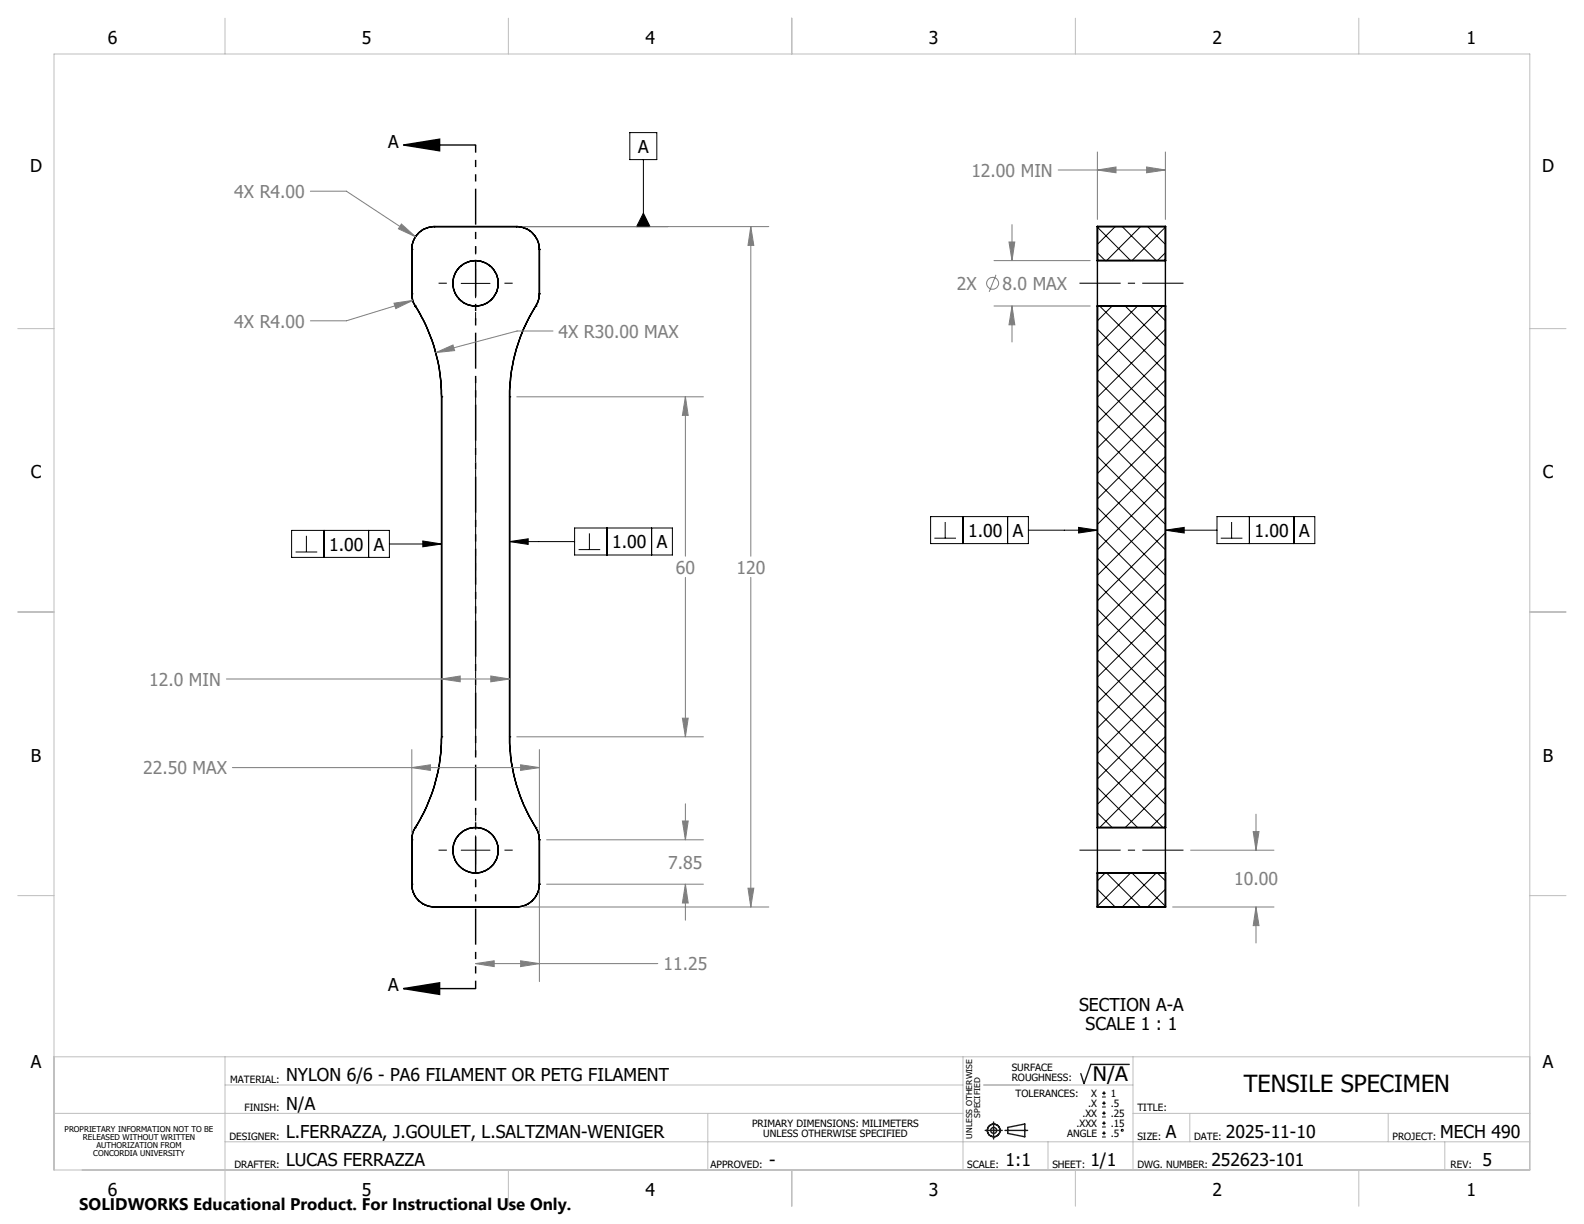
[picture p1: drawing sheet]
<svg xmlns="http://www.w3.org/2000/svg" width="279mm" height="216mm" viewBox="0 0 279 216" stroke-linecap="round" stroke-linejoin="round" font-family="sans-serif">
<g fill="none" stroke="#000" stroke-width=".25">
<path d="M71.2 25.6l6.3-1v2zM71.2 25.6h12.7M76.6 40a4 4 0 0 0-4 4M76.6 40h.1M76.6 40h14.5M91.1 40a4 4 0 0 1 4 4M91.1 40h.1M72.6 51.8l.2 1.2 .4 1M72.6 44h.1M72.6 51.8h.1M72.6 44v7.8M73.2 54a30 30 0 0 1 4.7 16"/>
<path d="M73.2 54h.1M94.5 54a29.6 29.6 0 0 0-4.6 16M94.5 54h.1M95.1 51.8l-.1 1.2-.5 1M95.1 44h.1M95.1 51.8h.1M95.1 44v7.8M193.6 46v8M205.6 46v8M77.9 70h.1M77.9 70v60M89.9 70h.1"/>
<path d="M89.9 70v60M77.9 130a30 30 0 0 1-4.7 16M77.9 130h.1M89.9 130a29.6 29.6 0 0 0 4.6 16M89.9 130h.1M72.6 156a4 4 0 0 0 4 4M72.6 156h.1M72.6 148.1h.1M72.6 148.1v7.9M73.2 146l-.4 1-.2 1.1M73.2 146h.1M76.6 160h.1"/>
<path d="M76.6 160h14.5M91.1 160h.1M94.5 146l.5 1.2 .1 .9M94.5 146h.1M95.1 156a4 4 0 0 1-4 4M95.1 156h.1M95.1 148.1h.1M95.1 148.1v7.9M193.6 146v8M205.6 146v8M71.2 174.4l6.3-1v2zM71.2 174.4h12.7"/>
<circle cx="83.9" cy="50" r="4"/>
<circle cx="83.9" cy="150" r="4"/>
</g>
<g fill="none" stroke="#000" stroke-width=".18">
<path d="M92.4 40h25.4M111.1 23.4h4.8v4.8h-4.8zM113.5 37.6l1.2 2.4h-2.4zM113.5 28.2v11.8M196.7 40l-3.1 3.1M197.9 40l6 6M201.2 40l-6 6M202.4 40l3.2 3.1M81.4 50h5M83.9 47.4v5.1M193.6 44.6l1.3 1.4M193.6 40.1l5.8 5.9"/>
<path d="M193.6 58.1l12 12M194 54l11.6 11.5M196.2 54l-2.6 2.6M198.5 54l7.1 7.1M200.7 54l-7.1 7.1M203 54l2.6 2.6M205.1 54l-11.5 11.5M205.6 40.1l-5.9 5.9M205.6 44.6l-1.4 1.4M205.6 58.1l-12 12M193.6 76l12 12M193.6 71.5l12 12"/>
<path d="M193.6 67l12 12M193.6 62.5l12 12M205.6 62.5l-12 12M205.6 67l-12 12M205.6 71.5l-12 12M205.6 76l-12 12M51.4 93.6h17.3v4.7h-17.3zM52.1 97.4h3.9M54 94.5v2.9M57.1 93.6v4.7M65 93.6v4.7M68.7 96h9.2"/>
<path d="M74.6 95.4l3.3 .6-3.3 .4zM89.9 95.5l3.3-.5v1zM89.9 95.5h11.5M101.4 93.1h17.2v4.8h-17.2zM102.1 96.9h3.8M104 94.1v2.8M107.1 93.1v4.8M114.9 93.1v4.8M164.1 91.1h17.3v4.8h-17.3zM164.8 94.9h3.8M166.7 92.1v2.8M169.9 91.1v4.8"/>
<path d="M177.7 91.1v4.8M181.4 93.5h12.2M190.3 93l3.3 .5-3.3 .5zM193.6 98.5l12 12M193.6 94l12 12M193.6 89.5l12 12M193.6 85l12 12M193.6 80.5l12 12M205.6 93.5l3.3-.5v1zM205.6 80.5l-12 12M205.6 85l-12 12M205.6 89.5l-12 12"/>
<path d="M205.6 94l-12 12M205.6 98.5l-12 12M205.6 93.5h9.1M214.7 91.1h17.2v4.8h-17.2zM215.3 94.9h3.8M217.2 92.1v2.8M220.4 91.1v4.8M228.2 91.1v4.8M193.6 116.4l12 12M193.6 111.9l12 12M193.6 107.5l12 12M193.6 102.9l12 12.1"/>
<path d="M205.6 102.9l-12 12.1M205.6 107.5l-12 12M205.6 111.9l-12 12M205.6 116.4l-12 12M193.6 138.9l7.1 7.1M193.6 134.4l11.5 11.6M193.6 129.9l12 12M193.6 125.4l12 12M193.6 120.9l12 12M205.6 120.9l-12 12M205.6 125.4l-12 12M205.6 129.9l-12 12"/>
<path d="M205.6 134.4l-11.6 11.6M205.6 138.9l-7.1 7.1M81.4 150h5M83.9 147.4v5.1M193.6 156.8l3.1 3.2M193.6 143.4l2.6 2.6M194.9 154l-1.3 1.4M195.2 154l6 6M199.4 154l-5.8 5.8M199.7 154l5.9 5.8M203.9 154l-6 6M204.2 154l1.4 1.4"/>
<path d="M205.6 143.4l-2.6 2.6M205.6 156.8l-3.2 3.2M194.4 193.5h.7M194.4 192.8h.7M194.4 195.3h.7M194.4 194.6h.7M194.4 197h.7M194.4 196.4h.7M194.4 198.8h.7M194.4 198.1h.7M194.4 199.9h.7M194.7 192.5v.7"/>
<path d="M194.7 194.2v.7M194.7 196v.7M194.7 197.8v.7M194.7 199.5v.7M194.4 200.6h.7"/>
<circle cx="197.9" cy="199.4" r=".17"/>
</g>
<path d="M193.6 40h12v6h-12zM193.6 54h12v92h-12zM193.6 154h12v6h-12z" fill="none" stroke="#000" stroke-width=".35"/>
<g fill="none" stroke="#808080" stroke-width=".18">
<path d="M54.8 33.7h6.3l12.2 8.1M70.8 39.5l2.5 2.3-3-1.4zM92.4 40h43.2M132.4 40l.6 3.3h-1.1zM132.4 40v58.1M178.5 39.6v6.4M186.7 30h18.9M193.6 30l3.2-.5v1zM193.6 26.8v11.9M202.2 29.5l3.4 .5-3.4 .5zM205.6 26.8v11.9M69.5 53.5l3.3-.5-3 1.4z"/>
<path d="M72.8 53l-11.7 3.6h-6.3M97.5 58.4h-6.3l-14.3 3.8M175.3 46h17M175.3 54h17M175.7 48.5l-1.2 3M178 42.7h1l-.5 3.3zM178.5 54l.5 3.3h-1zM178.5 54v6.3M76.9 62.2l3-1.3 .3 .9zM91.2 70h32.9M120.9 70l.5 3.3h-1zM120.9 70v28.1"/>
<path d="M39.9 119.8h50M77.9 119.8l3.3-.6v1.1zM86.6 119.2l3.3 .6-3.3 .5zM120.9 101.8v28.2M132.4 101.8v58.2M41 135.4h54.1M72.6 135.4l3.3-.5v1zM72.6 132.2v14.7M91.2 130h32.9M91.8 134.9l3.3 .5-3.3 .5zM95.1 132.2v14.7M120.4 126.7h1l-.5 3.3z"/>
<path d="M92.4 160h43.2M95.1 157.2v15.9M96.4 148.1h27.7M96.4 156h27.7M120.4 144.8h1l-.5 3.3zM120.9 156l.5 3.3h-1zM120.9 141.8v6.3M120.9 156v6.3M131.9 156.7h1.1l-.6 3.3zM206.8 160h17.9M210 150h14.7M221.1 146.7h1l-.6 3.3z"/>
<path d="M221.5 160l.6 3.3h-1zM221.5 143.6v6.4M221.5 160v6.3M83.9 170l3.3-.5v1zM83.9 170h32.1M91.8 169.5l3.3 .5-3.3 .5z"/>
<circle cx="175.1" cy="50" r="1.05"/>
</g>
<g fill="none" stroke="#191924" stroke-width=".25">
<path d="M173.8 199.4h3M175.3 197.9v3M177.3 199.4h4M177.8 198.9l3-.6v2.2l-3-.6zM199.2 187.7h-6.8l-1.2 3.4-.6-1.7"/>
<circle cx="175.3" cy="199.4" r="1.11"/>
<circle cx="175.3" cy="199.4" r=".52"/>
</g>
<path d="M83.9 133.1v-66.3" fill="none" stroke="#000" stroke-width=".18" stroke-dasharray="15.2 1.3 1.3 1.3" stroke-dashoffset="3" stroke-linecap="butt"/>
<path d="M78.8 50h-1.4M83.9 44.9v-1.5M83.9 55v1.5M89 50h1.4M78.8 150h-1.4M83.9 144.9v-1.5M83.9 155v1.5M89 150h1.4" fill="none" stroke="#000" stroke-width=".18" stroke-dasharray="15.2 1.3 1.3 1.3" stroke-linecap="butt"/>
<path d="M190.4 50h18.4M208.8 150h-18.4" fill="none" stroke="#000" stroke-width=".18" stroke-dasharray="15.2 1.3 1.3 1.3" stroke-dashoffset="8" stroke-linecap="butt"/>
<path d="M83.9 25.6v148.8" fill="none" stroke="#000" stroke-width=".25" stroke-dasharray="6.3 1.3 1.3 1.3 1.3 1.3" stroke-dashoffset="5" stroke-linecap="butt"/>
<g fill="none" stroke="#c0c0c0" stroke-width=".18">
<path d="M9.5 9.5h260.3v196.9h-260.3zM39.7 3.2v6.3M89.7 3.2v6.3M139.7 3.2v6.4M189.7 3.2v6.3M239.7 3.2v6.3M3.1 58h6.4M269.8 58h6.4M3.1 107.9h6.4M269.8 107.9h6.4M3.1 158h6.4M269.8 158h6.4"/>
<path d="M9.5 186.4h260.3M9.5 196.4h160.4M39.7 186.4v26.4M39.7 191.4h130.2M124.8 196.4v10M169.9 186.4v20M173.5 191.4h26.3M199.8 196.4h70M199.8 186.4v20M209.9 196.4v5M244.9 196.4v5M39.7 201.4h230.1"/>
<path d="M89.7 206.4v6.4M139.7 206.4v6.4M184.9 201.4v5M189.7 206.4v6.4M239.7 206.4v6.4M254.8 201.4v5"/>
</g>
<g fill="#000">
<path d="M71.2 25.6l6.3-1v2zM71.2 174.4l6.3-1v2z"/>
<path d="M89.9 95.5l3.3-.5v1zM74.6 95.4l3.3 .6-3.3 .4zM113.5 37.6l1.2 2.4h-2.4zM205.6 93.5l3.3-.5v1zM190.3 93l3.3 .5-3.3 .5z"/>
</g>
<g fill="#808080">
<path d="M131.9 156.7h1.1l-.6 3.3zM132.4 40l.6 3.3h-1.1zM76.9 62.2l3.3-.4-.3-.9zM69.5 53.5l.3 .9 3-1.4zM70.8 39.5l-.5 .9 3 1.4zM72.6 135.4l3.3-.5v1zM91.8 134.9l3.3 .5-3.3 .5zM77.9 119.8l3.3-.6v1.1zM86.6 119.2l3.3 .6-3.3 .5zM120.4 126.7h1l-.5 3.3zM120.9 70l.5 3.3h-1zM120.4 144.8h1l-.5 3.3zM120.9 156l.5 3.3h-1zM178 42.7h1l-.5 3.3zM178.5 54l.5 3.3h-1zM193.6 30l3.2-.5v1zM202.2 29.5l3.4 .5-3.4 .5zM221.1 146.7h1l-.6 3.3zM221.5 160l.6 3.3h-1z"/>
<path d="M83.9 170l3.3-.5v1zM91.8 169.5l3.3 .5-3.3 .5z"/>
</g>
<text font-size="4.2" x="219.4" y="192.6">TENSILE SPECIMEN</text>
<text font-size="3.5" x="192.8" y="190.6">N/A</text>
<g font-size="3.1">
<text x="19" y="7.8">6</text>
<text x="63.9" y="7.8">5</text>
<text x="113.9" y="7.8">4</text>
<text x="163.9" y="7.8">3</text>
<text x="213.8" y="7.8">2</text>
<text x="258.7" y="7.8">1</text>
<text x="68.5" y="26.1">A</text>
<text x="112.6" y="27">A</text>
<text x="5.3" y="30.4">D</text>
<text x="272" y="30.4">D</text>
<text x="5.4" y="84.4">C</text>
<text x="272.1" y="84.4">C</text>
<text x="170.8" y="94.7">1.00</text>
<text x="178.6" y="94.7">A</text>
<text x="221.3" y="94.7">1.00</text>
<text x="229.2" y="94.7">A</text>
<text x="58.1" y="97.1">1.00</text>
<text x="65.9" y="97.1">A</text>
<text x="108" y="96.7">1.00</text>
<text x="115.8" y="96.7">A</text>
<text x="5.4" y="134.4">B</text>
<text x="272.1" y="134.4">B</text>
<text x="68.5" y="174.9">A</text>
<text x="190.3" y="178.2">SECTION A-A</text>
<text x="191.5" y="181.6">SCALE 1 : 1</text>
<text x="5.4" y="188.4">A</text>
<text x="50.5" y="190.7">NYLON 6/6 - PA6 FILAMENT OR PETG FILAMENT</text>
<text x="272.1" y="188.4">A</text>
<text x="50.5" y="195.7">N/A</text>
<text x="50.5" y="200.7">L.FERRAZZA, J.GOULET, L.SALTZMAN-WENIGER</text>
<text x="205.7" y="200.7">A</text>
<text x="216.2" y="200.7">2025-11-10</text>
<text x="254" y="200.7">MECH 490</text>
<text x="50.5" y="205.7">LUCAS FERRAZZA</text>
<text x="135.7" y="205.7">-</text>
<text x="177.4" y="205.7">1:1</text>
<text x="192.3" y="205.7">1/1</text>
<text x="213.7" y="205.7">252623-101</text>
<text x="261.5" y="205.7">5</text>
<text x="19" y="211">6</text>
<text x="63.9" y="211">5</text>
<text x="113.9" y="211">4</text>
<text x="163.9" y="211">3</text>
<text x="213.8" y="211">2</text>
<text x="258.7" y="211">1</text>
</g>
<g font-size="3.1" fill="#808080">
<text x="41.3" y="34.9">4X R4.00</text>
<text x="171.3" y="31.2">12.00 MIN</text>
<text x="168.8" y="51.2">2X</text>
<text x="176.8" y="51.2">8.0 MAX</text>
<text x="41.3" y="57.8">4X R4.00</text>
<text x="98.5" y="59.6">4X R30.00 MAX</text>
<text x="119.2" y="101.2">60</text>
<text x="129.9" y="101.2">120</text>
<text x="26.3" y="121">12.0 MIN</text>
<text x="25.3" y="136.6">22.50 MAX</text>
<text x="117.9" y="153.3">7.85</text>
<text x="217.7" y="156.2">10.00</text>
<text x="117" y="171.2">11.25</text>
</g>
<text font-size="3" x="14" y="213.5">SOLIDWORKS Educational Product. For Instructional Use Only.</text>
<g font-size="1.8">
<text x="40.6" y="191">MATERIAL:</text>
<text x="178.5" y="189">SURFACE</text>
<text x="178.5" y="190.8">ROUGHNESS:</text>
<text x="43.1" y="196">FINISH:</text>
<text x="179.1" y="193.5">TOLERANCES:</text>
<text x="190.9" y="197">.XX</text>
<text x="191.9" y="195.3">.X</text>
<text x="192.5" y="193.5">X</text>
<text x="195.9" y="193.5">1</text>
<text x="195.9" y="195.3">.5</text>
<text x="195.9" y="197">.25</text>
<text x="200.6" y="196">TITLE:</text>
<text x="40.5" y="201">DESIGNER:</text>
<text x="132.7" y="198.8">PRIMARY DIMENSIONS: MILIMETERS</text>
<text x="134.6" y="200.5">UNLESS OTHERWISE SPECIFIED</text>
<text x="188.2" y="200.6">ANGLE</text>
<text x="189.9" y="198.8">.XXX</text>
<text x="195.9" y="198.8">.15</text>
<text x="195.9" y="200.6">.5</text>
<text x="200.6" y="201">SIZE:</text>
<text x="210.6" y="201">DATE:</text>
<text x="245.6" y="201">PROJECT:</text>
<text x="41.3" y="206">DRAFTER:</text>
<text x="125.3" y="206">APPROVED:</text>
<text x="170.6" y="206">SCALE:</text>
<text x="185.6" y="206">SHEET:</text>
<text x="200.6" y="206">DWG. NUMBER:</text>
<text x="255.9" y="206">REV:</text>
</g>
<g font-size="1.4">
<text x="172.9" y="197.2" transform="rotate(-90 172.9 197.2)">SPECIFIED</text>
<text x="11.4" y="199.7">PROPRIETARY INFORMATION NOT TO BE</text>
<text x="14.6" y="201.1">RELEASED WITHOUT WRITTEN</text>
<text x="16.5" y="203.9">CONCORDIA UNIVERSITY</text>
<text x="17" y="202.5">AUTHORIZATION FROM</text>
<text x="171.5" y="200.8" transform="rotate(-90 171.5 200.8)">UNLESS OTHERWISE</text>
</g>
</svg>
